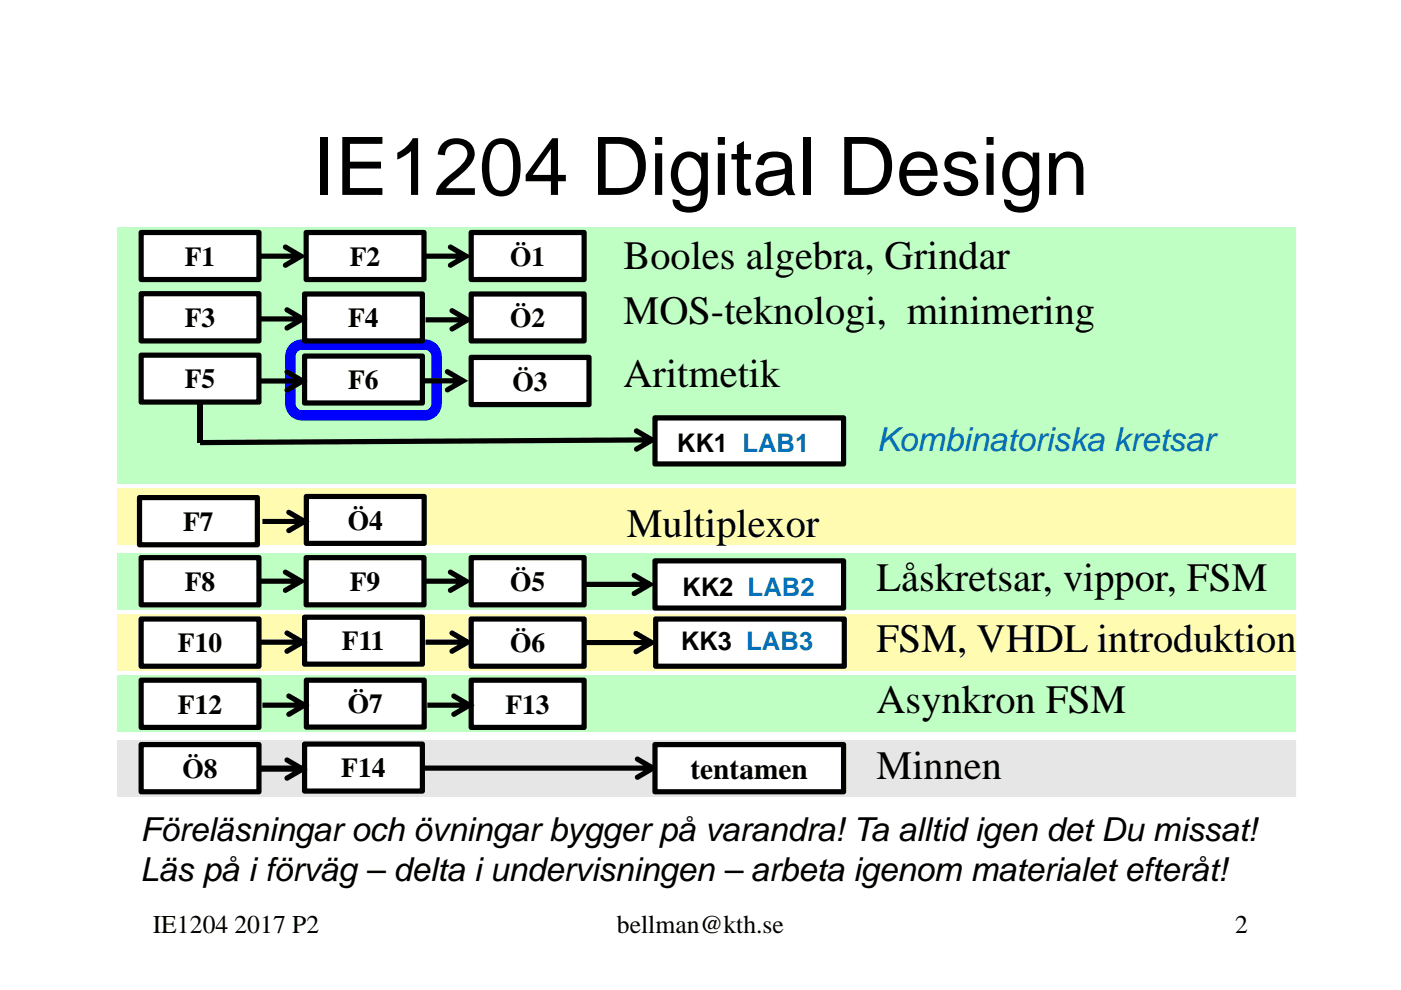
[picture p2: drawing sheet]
<svg xmlns="http://www.w3.org/2000/svg" width="297mm" height="210mm" viewBox="0 0 297 210" stroke-linecap="round" stroke-linejoin="round" font-family="sans-serif">
<path d="M24.9 157h249.9v12h-249.9z" fill="#e6e6e6"/>
<path d="M24.9 157h249.9v12h-249.9zM24.9 157v12h249.9v-12z" fill="#e6e6ff"/>
<path d="M24.9 130.3h249.9v12h-249.9z" fill="#fffcb2"/>
<path d="M24.9 130.3h249.9v12h-249.9zM24.9 130.3v12h249.9v-12z" fill="#e6e6ff"/>
<path d="M24.9 117.3h249.9v12h-249.9z" fill="#bfffc4"/>
<path d="M24.9 117.3h249.9v12h-249.9zM24.9 117.3v12h249.9v-12z" fill="#e6e6ff"/>
<path d="M24.9 143.3h249.9v12h-249.9z" fill="#bfffc4"/>
<path d="M24.9 143.3h249.9v12h-249.9zM24.9 143.3v12h249.9v-12z" fill="#e6e6ff"/>
<path d="M24.9 103.6h249.9v12h-249.9z" fill="#fffcb2"/>
<path d="M24.9 103.6h249.9v12h-249.9zM24.9 103.6v12h249.9v-12z" fill="#e6e6ff"/>
<path d="M24.9 48.3h249.9v54.3h-249.9z" fill="#bfffc4"/>
<path d="M24.9 48.3h249.9v54.3h-249.9zM24.9 48.3v54.3h249.9v-54.3z" fill="#e6e6ff"/>
<g fill="#000">
<path d="M54.9 53.8h8.9v1.1h-8.9zM60.2 51.9h.6l4.1 2.4-4.1 2.4a.55 .55 0 0 1-.8-.2 .55 .55 0 0 1 .2-.7l3.3-2v1l-3.3-1.9a.55 .55 0 0 1 0-1z"/>
<path d="M89.9 53.8h8.9v1.1h-8.9zM95.2 51.9h.6l4.1 2.4-4.1 2.4a.55 .55 0 0 1-.8-.2 .55 .55 0 0 1 .2-.7l3.3-2v1l-3.3-1.9a.55 .55 0 0 1 0-1z"/>
<path d="M54.9 122.7h8.9v1.1h-8.9zM60 121.1l.5-.3 .3 .1 4.1 2.4-4.1 2.4a.55 .55 0 0 1-.8-.2 .55 .55 0 0 1 .2-.8l3.3-1.9v1l-3.3-2-.2-.5z"/>
<path d="M89.9 122.7h8.9v1.1h-8.9zM95 121.1l.5-.3 .3 .1 4.1 2.4-4.1 2.4a.55 .55 0 0 1-.8-.2 .55 .55 0 0 1 .2-.8l3.3-1.9v1l-3.3-2-.2-.5z"/>
<path d="M123.8 123.4h14v1.1h-14zM134 121.8l.2-.2h.5l4.2 2.4-4.2 2.4a.55 .55 0 0 1-.7-.2 .55 .55 0 0 1 .2-.8l3.3-1.9v.9l-3.3-1.9-.3-.5z"/>
<path d="M54.9 162.4h83.5v1.1h-83.5zM134.7 160.7l.2-.2h.5l4.1 2.4-4.1 2.4a.55 .55 0 0 1-.7-.2 .55 .55 0 0 1 .2-.7l3.3-1.9v.9l-3.3-1.9-.3-.5z"/>
</g>
<path d="M29.9 49.3h25v10h-25z" fill="#fff"/>
<path d="M29.5 49l.4-.2h25.3l.3 .5-.1 10.3-.5 .2h-25.2l-.3-.5zM29.9 49.9l.6-.6v10l-.6-.6h25l-.5 .6v-10l.5 .6z" fill="#000"/>
<path d="M29.9 62.3h25v10h-25z" fill="#fff"/>
<path d="M29.5 62l.4-.3 25.3 .1 .3 .5-.1 10.3-.5 .3-25.2-.1-.3-.5zM29.9 62.8l.6-.5v10l-.6-.5h25l-.5 .5v-10l.5 .5z" fill="#000"/>
<path d="M29.9 75.3h25v10h-25z" fill="#fff"/>
<path d="M29.5 75l.4-.2 25.3 .1 .3 .4-.1 10.3-.5 .2h-25.2l-.3-.5zM29.9 75.9l.6-.6v10l-.6-.6h25l-.5 .6v-10l.5 .6z" fill="#000"/>
<path d="M99.9 75.8h25v10h-25z" fill="#fff"/>
<path d="M99.6 75.3h25.6l.2 .5v10.3l-.5 .3-25.3-.1-.2-.5v-10zM100.5 75.8v10l-.6-.5h25l-.6 .5v-10l.6 .6h-25z" fill="#000"/>
<path d="M29.9 118.3h25v10h-25z" fill="#fff"/>
<path d="M29.5 118l.4-.3 25.3 .1 .3 .5-.1 10.3-.5 .2h-25.2l-.3-.5zM29.9 118.8l.6-.5v10l-.6-.6h25l-.5 .6v-10l.5 .5z" fill="#000"/>
<path d="M29.9 131.3h25v10h-25z" fill="#fff"/>
<path d="M29.5 131l.4-.3 25.3 .1 .3 .5-.1 10.3-.5 .3-25.2-.1-.3-.5zM30.5 131.3v10l-.6-.5h25l-.5 .5v-10l.5 .5h-25z" fill="#000"/>
<path d="M29.9 144.3h25v10h-25z" fill="#fff"/>
<path d="M29.5 144l.4-.3 25.3 .1 .3 .5-.1 10.3-.5 .2h-25.2l-.3-.5zM30.5 144.3v10l-.6-.6h25l-.5 .6v-10l.5 .5h-25z" fill="#000"/>
<path d="M29.9 157.9h25v10h-25z" fill="#fff"/>
<path d="M29.5 157.7l.4-.3 25.3 .1 .3 .4-.1 10.3-.5 .3-25.2-.1-.3-.5zM30.5 157.9v10l-.6-.5h25l-.5 .5v-10l.5 .6h-25z" fill="#000"/>
<path d="M64.9 49.3h25v10h-25z" fill="#fff"/>
<path d="M64.4 49l.5-.2h25.3l.2 .5v10.3l-.5 .2h-25.3l-.2-.5zM64.9 49.9l.6-.6v10l-.6-.6h25l-.6 .6v-10l.6 .6z" fill="#000"/>
<path d="M99.9 49.3h23.9v10h-23.9z" fill="#fff"/>
<path d="M99.6 48.8h24.5l.3 .5-.1 10.3-.5 .2h-24.2l-.2-.5v-10zM99.9 49.9l.6-.6v10l-.6-.6h23.9l-.5 .6v-10l.5 .6z" fill="#000"/>
<path d="M99.9 62.4h23.9v9.9h-23.9z" fill="#fff"/>
<path d="M99.4 62.1l.5-.3 24.2 .1 .3 .5-.1 10.2-.5 .3-24.2-.1-.2-.5zM99.9 62.9l.6-.5v9.9l-.6-.5h23.9l-.5 .5v-9.9l.5 .5z" fill="#000"/>
<path d="M99.9 131.3h23.9v10h-23.9z" fill="#fff"/>
<path d="M99.6 130.8h24.5l.3 .5-.1 10.3-.5 .3-24.2-.1-.2-.5v-10zM99.9 131.8l.6-.5v10l-.6-.5h23.9l-.5 .5v-10l.5 .5z" fill="#000"/>
<path d="M99.9 144.3h23.9v10h-23.9z" fill="#fff"/>
<path d="M99.6 143.8h24.5l.3 .5-.1 10.3-.5 .2h-24.2l-.2-.5v-10zM99.9 144.8l.6-.5v10l-.6-.6h23.9l-.5 .6v-10l.5 .5z" fill="#000"/>
<path d="M64.9 118.3h25v10h-25z" fill="#fff"/>
<path d="M64.4 118l.5-.3 25.3 .1 .2 .5v10.3l-.5 .2h-25.3l-.2-.5zM64.9 118.8l.6-.5v10l-.6-.6h25l-.6 .6v-10l.6 .5z" fill="#000"/>
<path d="M99.9 118.3h23.9v10h-23.9z" fill="#fff"/>
<path d="M99.4 118l.5-.3 24.2 .1 .3 .5-.1 10.3-.5 .2h-24.2l-.2-.5zM99.9 118.8l.6-.5v10l-.6-.6h23.9l-.5 .6v-10l.5 .5z" fill="#000"/>
<path d="M138.9 88.6h40v9.8h-40z" fill="#fff"/>
<path d="M138.6 88.2l40.3-.1 .4 .3 .1 .2v9.8l-.1 .3-.4 .3h-40l-.3-.1-.3-.5v-9.8zM138.9 89.2l.5-.6v9.8l-.5-.5h40l-.6 .5v-9.8l.6 .6z" fill="#000"/>
<path d="M138.9 119h40v10h-40z" fill="#fff"/>
<path d="M138.6 118.5l40.3-.1 .4 .3 .1 .3v10l-.1 .2-.4 .3h-40l-.3-.1-.3-.4v-10zM139.4 119v10l-.5-.6h40l-.6 .6v-10l.6 .5h-40z" fill="#000"/>
<path d="M138.9 157.9h40v10h-40z" fill="#fff"/>
<path d="M138.6 157.5l40.3-.1 .4 .3 .1 .2v10l-.1 .3-.4 .3h-40l-.3-.1-.3-.5v-10zM138.9 158.5l.5-.6v10l-.5-.5h40l-.6 .5v-10l.6 .6z" fill="#000"/>
<path d="M63 74.7l-.3 .9v10.2a1.43 1.43 0 0 0 1.1 1.2h26.5a1.41 1.41 0 0 0 1.2-1.3v-10.3a1.41 1.41 0 0 0-1.5-1.2h-25.9l-.5 .1zM61.6 72.9l1.1-.7 1.4-.2h26a3.6 3.6 0 0 1 3.6 3.6v10.1a3.6 3.6 0 0 1-3.3 3.5h-26.4a3.6 3.6 0 0 1-3.5-3.3v-10.4a3.6 3.6 0 0 1 1.1-2.6z" fill="#00f"/>
<path d="M64.6 62.4h25v9.9h-25z" fill="#fff"/>
<g fill="#000">
<path d="M55.2 67.1h9v1.1h-9zM60.6 65.2h.5l4.2 2.4-4.2 2.4a.55 .55 0 0 1-.7-.2 .55 .55 0 0 1 .2-.7l3.3-1.9v.9l-3.3-1.9a.55 .55 0 0 1 0-1z"/>
<path d="M64.1 62.1l.5-.3 25.2 .1 .3 .5-.1 10.2-.4 .3-25.3-.1-.3-.5zM64.6 62.9l.5-.5v9.9l-.5-.5h25l-.6 .5v-9.9l.6 .5z"/>
</g>
<path d="M64.6 75.5h25v10h-25z" fill="#fff"/>
<g fill="#000">
<path d="M64.1 75.2l.5-.2h25.2l.3 .5-.1 10.3-.4 .2-25.3-.1-.3-.4zM64.6 76.1l.5-.6v10l-.5-.6h25l-.6 .6v-10l.6 .6z"/>
<path d="M90.2 67.3h8.9v1.1h-8.9zM95.6 65.4h.5l4.1 2.4-4.1 2.5a.55 .55 0 0 1-.7-.3 .55 .55 0 0 1 .2-.7l3.3-1.9v.9l-3.3-1.9a.55 .55 0 0 1 0-1z"/>
<path d="M55.2 80.3h9v1.1h-9zM60.6 78.4h.5l4.2 2.4-4.2 2.4a.55 .55 0 0 1-.7-.2 .55 .55 0 0 1 .2-.7l3.3-2v1l-3.3-1.9a.55 .55 0 0 1 0-1z"/>
</g>
<path d="M65 105.3h24.9v10h-24.9z" fill="#fff"/>
<g fill="#000">
<path d="M55.6 110h9v1.1h-9zM61 108.2h.5l4.2 2.4-4.2 2.4a.55 .55 0 0 1-.7-.2 .55 .55 0 0 1 .2-.7l3.3-2v1l-3.3-2a.54 .54 0 0 1 0-.9z"/>
<path d="M64.5 105l.5-.2h25.2l.3 .5-.1 10.2-.5 .3-25.2-.1-.3-.4zM65 105.9l.5-.6v10l-.5-.6h24.9l-.5 .6v-10l.5 .6z"/>
</g>
<path d="M64.6 130.9h25v10h-25z" fill="#fff"/>
<g fill="#000">
<path d="M55.2 135.7h9v1.1h-9zM60.6 133.8h.5l4.2 2.4-4.2 2.4a.55 .55 0 0 1-.7-.2 .55 .55 0 0 1 .2-.8l3.3-1.9v1l-3.3-2a.55 .55 0 0 1 0-.9z"/>
<path d="M64.1 130.6l.5-.2h25.2l.3 .5-.1 10.2-.4 .3-25.3-.1-.3-.4zM64.6 131.5l.5-.6v10l-.5-.6h25l-.6 .6v-10l.6 .6z"/>
<path d="M90.2 135.7h8.9v1.1h-8.9zM95.6 133.8h.5l4.1 2.4-4.1 2.4a.55 .55 0 0 1-.7-.2 .55 .55 0 0 1 .2-.8l3.3-1.9v1l-3.3-2a.55 .55 0 0 1 0-.9z"/>
<path d="M124.2 135.7h14v1.1h-14zM134.4 134.1l.2-.2h.5l4.2 2.4-4.2 2.4a.56 .56 0 0 1-.7-.2 .56 .56 0 0 1 .2-.7l3.3-2v1l-3.3-1.9-.3-.5z"/>
</g>
<path d="M139 131.3h40v10h-40z" fill="#fff"/>
<path d="M138.7 130.8l40.3-.1 .5 .3 .1 .3v10l-.1 .3-.5 .3h-40l-.3-.1-.2-.5v-10zM139 131.8l.6-.5v10l-.6-.5h40l-.5 .5v-10l.5 .5z" fill="#000"/>
<path d="M65 144.3h24.9v9.9h-24.9z" fill="#fff"/>
<g fill="#000">
<path d="M55.6 149h9v1.1h-9zM61 147.2h.5l4.2 2.4-4.2 2.4a.55 .55 0 0 1-.7-.2 .55 .55 0 0 1 .2-.8l3.3-1.9v1l-3.3-2a.54 .54 0 0 1 0-.9z"/>
<path d="M64.5 144l.5-.3 25.2 .1 .3 .5-.1 10.2-.5 .3-25.2-.1-.3-.5zM65 144.8l.5-.5v9.9l-.5-.5h24.9l-.5 .5v-9.9l.5 .5z"/>
<path d="M90.6 149h8.9v1.1h-8.9zM96 147.2h.5l4.1 2.4-4.1 2.4a.56 .56 0 0 1-.7-.2 .56 .56 0 0 1 .1-.8l3.4-1.9v1l-3.4-2a.55 .55 0 0 1 .1-.9z"/>
</g>
<path d="M64.6 157.8h25v10h-25z" fill="#fff"/>
<g fill="#000">
<path d="M42.4 93.3v1.1l95.9-.5v-1.1zM134.5 91.1l-.1 .3 .3 .5 3.3 1.9v-1l-3.3 2a.56 .56 0 0 0-.2 .7 .56 .56 0 0 0 .8 .2l4.1-2.4-4.2-2.4-.3-.1z"/>
<path d="M64.1 157.5l.5-.2h25.2l.3 .5-.1 10.3-.4 .2h-25.3l-.3-.5zM64.6 158.4l.5-.6v10l-.5-.6h25l-.6 .6v-10l.6 .6z"/>
<path d="M55.2 162.6h9v1.1h-9zM60.4 160.9l.2-.2h.5l4.2 2.4-4.2 2.4a.55 .55 0 0 1-.7-.2 .55 .55 0 0 1 .2-.7l3.3-2v1l-3.3-1.9-.2-.2z"/>
</g>
<path d="M29.6 105.5h25v10h-25z" fill="#fff"/>
<g fill="#000">
<path d="M41.8 85.3h1.2v8.6h-1.2z"/>
<path d="M89.3 80.2h8.9v1.1h-8.9zM94.4 78.5l.2-.1h.5l4.2 2.4-4.2 2.4a.55 .55 0 0 1-.7-.2 .55 .55 0 0 1 .2-.8l3.3-1.9v.9l-3.3-1.9-.3-.5z"/>
<path d="M29.1 105.3l.5-.3 25.2 .1 .3 .4-.1 10.3-.4 .3-25.3-.1-.3-.5zM29.6 106.1l.5-.6v10l-.5-.5h25l-.6 .5v-10l.6 .6z"/>
</g>
<text font-size="17.1" x="66.4" y="41.3">IE1204 Digital Design</text>
<g font-size="8.6">
<text x="132.2" y="57">Booles algebra, Grindar</text>
<text x="132.2" y="68.6">MOS-teknologi, minimering</text>
<text x="132.2" y="82">Aritmetik</text>
<text x="132.9" y="113.9">Multiplexor</text>
<text x="185.8" y="125.3">Låskretsar, vippor, FSM</text>
<text x="185.8" y="138.3">FSM, VHDL introduktion</text>
<text x="185.8" y="151.3">Asynkron FSM</text>
<text x="185.8" y="165.2">Minnen</text>
</g>
<text font-size="7" fill="#0070c0" x="185.9" y="95.7">Kombinatoriska kretsar</text>
<g font-size="7">
<text x="29.7" y="178.5">Föreläsningar och övningar bygger på varandra! Ta alltid igen det Du missat!</text>
<text x="29.7" y="186.9">Läs på i förväg – delta i undervisningen – arbeta igenom materialet efteråt!</text>
</g>
<text font-size="6.2" x="146.4" y="165.1">tentamen</text>
<g font-size="5.8">
<text x="39.2" y="56.4">F1</text>
<text x="74.1" y="56.4">F2</text>
<text x="108.1" y="56.4">Ö1</text>
<text x="39.2" y="69.4">F3</text>
<text x="73.8" y="69.4">F4</text>
<text x="108.1" y="69.4">Ö2</text>
<text x="39.2" y="82.4">F5</text>
<text x="73.8" y="82.6">F6</text>
<text x="108.6" y="82.9">Ö3</text>
<text x="38.8" y="112.6">F7</text>
<text x="73.7" y="112.4">Ö4</text>
<text x="39.2" y="125.3">F8</text>
<text x="74.1" y="125.3">F9</text>
<text x="108.1" y="125.3">Ö5</text>
<text x="72.5" y="138">F11</text>
<text x="37.7" y="138.4">F10</text>
<text x="108.1" y="138.4">Ö6</text>
<text x="37.7" y="151.4">F12</text>
<text x="73.7" y="151.3">Ö7</text>
<text x="107.2" y="151.4">F13</text>
<text x="38.7" y="165">Ö8</text>
<text x="72.3" y="164.9">F14</text>
</g>
<g font-size="5.4">
<text x="143.5" y="95.8">KK1 LAB1</text>
<text x="144.6" y="126.4">KK2 LAB2</text>
<text x="144.3" y="137.8">KK3 LAB3</text>
<text x="32.4" y="197.8">IE1204 2017 P2</text>
<text x="130.8" y="197.8">bellman@kth.se</text>
<text x="261.9" y="197.8">2</text>
</g>
</svg>
